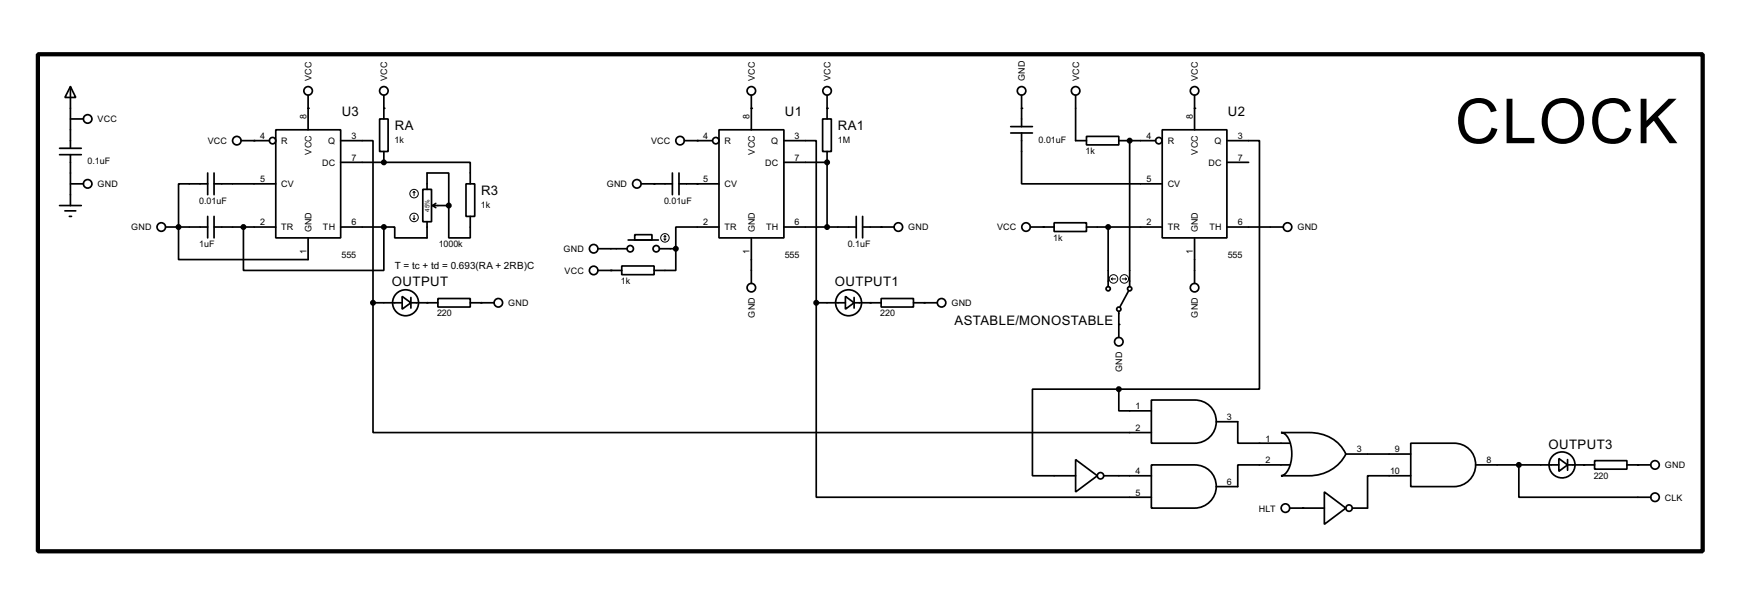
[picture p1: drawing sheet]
<svg xmlns="http://www.w3.org/2000/svg" width="409mm" height="142mm" viewBox="0 0 409 142" stroke-linecap="round" stroke-linejoin="round" font-family="sans-serif">
<g fill="none" stroke="#000" stroke-width=".4">
<path d="M14 34.9h5.1M14 36.4h5.1M16.6 20.4l1.2 2.5h-2.5zM16.6 20.4v14.5M16.6 36.4v11.9M16.6 28h3M56.7 33.1h6.6M64.8 30.5h15.3v25.4h-15.3zM72.4 22.4v8.1M80.1 33.1h7.6v38.1M80.1 38.2h10.1M89.2 28h2v7.6h-2z"/>
<path d="M90.2 38.2h20.3v5M90.2 22.4v5.6M90.2 35.6v2.6M160.8 33.1h6.6M169 30.5h15.2v25.4h-15.2zM176.6 22.4v8.1M184.2 33.1h7.6v38.1M184.2 38.2h10.2M193.3 28h2.1v7.6h-2.1zM194.4 22.4v5.6M194.4 35.6v17.8M237.5 29.8h5.1"/>
<path d="M237.5 31.3h5.1M240.1 31.3v11.9h33M240.1 22.4v7.4M252.8 22.4v10.7h2.5M255.3 32.1h7.6v2h-7.6zM262.9 33.1h8.7M265.5 33.1v34.3M273.1 30.5h15.2v25.4h-15.2zM280.7 22.4v8.1M288.3 33.1h7.7v58.4h-33.1M288.3 38.2h5.1M14 48.3h5.1"/>
<path d="M15.3 49.6h2.5M16.3 50.9h.5M16.6 43.2h3M38.9 53.4h9.9M48.8 43.2h-6.8v17.8h30.4v-5.1M48.8 40.7v5.1M48.8 50.9v5M50.3 53.4h14.5M50.3 43.2h14.5M50.3 40.7v5.1M50.3 50.9v5M57.2 53.4v10.2h33v-10.2"/>
<path d="M80.1 53.4h10.1M99.4 44.5h2v7.6h-2zM100.4 52.1v3.8h-7.6v-2.5h-2.6M100.4 44.5v-3.8h5.1v7.6M101.7 48.3h3.8M101.7 48.3l.7 .5M102.4 47.8l-.7 .5M105.5 48.3v7.6h5v-5M109.5 43.2h2.1v7.7h-2.1zM140.5 58.5h6.9M147.6 56.4h7.1M149.2 55.2h4v1.2h-4z"/>
<path d="M150.7 43.2h7.3M155 58.5h3.8M158 40.7v5.1M158.8 58.5v5.1h-5.1M159.6 43.2h9.4M159.6 40.7v5.1M169 53.4h-10.2v5.1M176.6 55.9v10.7M184.2 53.4h17M201.2 50.9v5M202.7 53.4h7.4M202.7 50.9v5"/>
<path d="M242.1 53.4h5.6M247.7 52.4h7.6v2h-7.6zM255.3 53.4h17.8M260.4 53.4v14M280.7 55.9v10.7M288.3 53.4h13.3M87.7 71.2v30.5h182.9M87.7 71.2h6.8M94.5 69.7l2.1 1.5-2.1 1.5zM96.6 71.2h6.3M96.6 69.9v2.5M102.9 70.2h7.6v2h-7.6z"/>
<path d="M110.5 71.2h5.6M140.5 63.6h5.6M146.1 62.5h7.6v2.1h-7.6zM191.8 71.2v45.7h78.8M191.8 71.2h6.9M198.7 69.7l2 1.5-2 1.5zM200.7 71.2h6.4M200.7 69.9v2.5M207.1 70.2h7.6v2h-7.6zM214.7 71.2h5.6M262.9 73.2v6.1M265.2 68.4l-2 3.8"/>
<path d="M262.9 91.5h-20.3v20.3h10.2M262.9 91.5v5.1h7.7M270.6 94h10.1a5.1 5.1 0 0 1 5.1 5.1 5.1 5.1 0 0 1-5.1 5.1h-10.1zM285.8 99.1h5.1v5.1h12.2M252.8 108l5.1 3.8-5.1 3.8zM259.4 111.8h11.2M270.6 109.3h10.1a5.1 5.1 0 0 1 5.1 5 5.1 5.1 0 0 1-5.1 5.1h-10.1zM301 101.7h6.6a9.1 9.1 0 0 1 8.7 5 9.5 9.5 0 0 1-8.7 5.1h-6.6a3.4 3.4 0 0 0 2.3-3.1 7.3 7.3 0 0 0-1.4-6.7zM303.1 109.3h-12.2v5.1h-5.1M303.1 119.4h8.1M311.2 115.6l5.1 3.8-5.1 3.8zM316.3 106.7h15.2"/>
<path d="M331.5 104.2h10.2a5.1 5.1 0 0 1 5.1 5.1 5.1 5.1 0 0 1-5.1 5.1h-10.2zM331.5 111.8h-10.1v7.6h-3.6M346.8 109.3h19.5M356.9 109.3v7.6h31M366.3 107.8l2.1 1.5-2.1 1.5zM368.4 109.3h6.3M368.4 108v2.5M374.7 108.3h7.6v2h-7.6zM382.3 109.3h5.6"/>
<circle cx="20.6" cy="28" r="1"/>
<circle cx="55.6" cy="33.1" r="1"/>
<circle cx="64" cy="33.1" r=".75"/>
<circle cx="72.4" cy="21.4" r="1"/>
<circle cx="90.2" cy="21.4" r="1"/>
<circle cx="159.8" cy="33.1" r="1"/>
<circle cx="168.2" cy="33.1" r=".75"/>
<circle cx="176.5" cy="21.4" r="1"/>
<circle cx="194.3" cy="21.4" r="1"/>
<circle cx="240" cy="21.4" r="1"/>
<circle cx="252.7" cy="21.4" r="1"/>
<circle cx="272.3" cy="33.1" r=".75"/>
<circle cx="280.7" cy="21.4" r="1"/>
<circle cx="20.6" cy="43.2" r="1"/>
<circle cx="37.9" cy="53.4" r="1"/>
<circle cx="139.5" cy="58.5" r="1"/>
<circle cx="148.1" cy="58.5" r=".75"/>
<circle cx="149.6" cy="43.2" r="1"/>
<circle cx="154.2" cy="58.5" r=".75"/>
<circle cx="211.1" cy="53.4" r="1"/>
<circle cx="241.1" cy="53.4" r="1"/>
<circle cx="302.5" cy="53.4" r="1"/>
<circle cx="95.3" cy="71.2" r="3.1"/>
<circle cx="117.1" cy="71.2" r="1"/>
<circle cx="139.5" cy="63.6" r="1"/>
<circle cx="176.5" cy="67.6" r="1"/>
<circle cx="199.4" cy="71.2" r="3.1"/>
<circle cx="221.2" cy="71.2" r="1"/>
<circle cx="260.4" cy="67.9" r=".5"/>
<circle cx="262.9" cy="72.7" r=".5"/>
<circle cx="265.4" cy="67.9" r=".5"/>
<circle cx="280.7" cy="67.6" r="1"/>
<circle cx="262.9" cy="80.3" r="1"/>
<circle cx="258.6" cy="111.8" r=".75"/>
<circle cx="302" cy="119.4" r="1"/>
<circle cx="317" cy="119.4" r=".75"/>
<circle cx="367" cy="109.3" r="3.1"/>
<circle cx="388.9" cy="116.9" r="1"/>
<circle cx="388.9" cy="109.3" r="1"/>
</g>
<g fill="#000">
<circle cx="59.7" cy="33.1" r=".2"/>
<circle cx="72.4" cy="25.5" r=".2"/>
<circle cx="90.2" cy="25.5" r=".2"/>
<circle cx="90.2" cy="38.2" r=".2"/>
<circle cx="163.9" cy="33.1" r=".2"/>
<circle cx="176.6" cy="25.5" r=".2"/>
<circle cx="194.4" cy="38.2" r=".2"/>
<circle cx="194.4" cy="25.5" r=".2"/>
<circle cx="240.1" cy="25.5" r=".2"/>
<circle cx="265.5" cy="33.1" r=".2"/>
<circle cx="280.7" cy="25.5" r=".2"/>
<circle cx="42" cy="53.4" r=".2"/>
<circle cx="105.5" cy="48.3" r=".2"/>
<circle cx="153.7" cy="43.2" r=".2"/>
<circle cx="163.9" cy="43.2" r=".2"/>
<circle cx="207.1" cy="53.4" r=".2"/>
<circle cx="245.2" cy="53.4" r=".2"/>
<circle cx="100.4" cy="71.2" r=".2"/>
<circle cx="113.1" cy="71.2" r=".2"/>
<circle cx="143.6" cy="63.6" r=".2"/>
<circle cx="204.5" cy="71.2" r=".2"/>
<circle cx="217.2" cy="71.2" r=".2"/>
<circle cx="262.9" cy="76.3" r=".2"/>
<circle cx="306.1" cy="119.4" r=".2"/>
<circle cx="372.2" cy="109.3" r=".2"/>
<circle cx="384.9" cy="109.3" r=".2"/>
</g>
<g fill="#000" stroke="#000" stroke-width=".4">
<circle cx="90.2" cy="38.2" r=".5"/>
<circle cx="194.3" cy="38.2" r=".5"/>
<circle cx="265.4" cy="33.1" r=".5"/>
<circle cx="41.9" cy="53.4" r=".5"/>
<circle cx="57.2" cy="53.4" r=".5"/>
<circle cx="90.2" cy="53.4" r=".5"/>
<circle cx="105.4" cy="48.3" r=".5"/>
<circle cx="158.8" cy="58.5" r=".5"/>
<circle cx="194.3" cy="53.4" r=".5"/>
<circle cx="260.4" cy="53.4" r=".5"/>
<circle cx="87.6" cy="71.2" r=".5"/>
<circle cx="191.8" cy="71.2" r=".5"/>
<circle cx="262.9" cy="91.5" r=".5"/>
<circle cx="356.9" cy="109.3" r=".5"/>
</g>
<g fill="none" stroke="#000" stroke-width=".23">
<path d="M97.1 51.4l.2 .2M97.3 45l-.2 .3M97.3 45l.3 .3M97.3 45v1M97.3 50.6v1M97.6 51.4l-.3 .2M156 56.2l.3 .2M156.3 55.4v1M156.3 55.4l-.3 .3M156.3 55.4l.2 .3M156.5 56.2l-.2 .2M261.2 65.6h1"/>
<path d="M261.2 65.6l.2 .2M261.4 65.3l-.2 .3M263.7 65.6h1M264.5 65.3l.2 .3M264.7 65.6l-.2 .2"/>
<circle cx="97.3" cy="45.5" r="1"/>
<circle cx="97.3" cy="51.1" r="1"/>
<circle cx="156.2" cy="55.9" r="1"/>
<circle cx="261.6" cy="65.6" r="1"/>
<circle cx="264.2" cy="65.6" r="1"/>
</g>
<path d="M8.9 12.8h391.2v116.8h-391.2z" fill="none" stroke="#000" stroke-width="1"/>
<text font-size="16.3" x="341.9" y="33.7">CLOCK</text>
<g font-size="3.5">
<text x="80.3" y="27.2">U3</text>
<text x="184.5" y="27.2">U1</text>
<text x="288.6" y="27.2">U2</text>
<text x="92.8" y="30.7">RA</text>
<text x="196.9" y="30.7">RA1</text>
<text x="113.1" y="45.9">R3</text>
<text x="92.1" y="67.3">OUTPUT</text>
<text x="196.2" y="67.3">OUTPUT1</text>
<text x="224.3" y="76.4">ASTABLE/MONOSTABLE</text>
<text x="363.9" y="105.4">OUTPUT3</text>
</g>
<text font-size="2.6" x="92.8" y="63.2">T = tc + td = 0.693(RA + 2RB)C</text>
<g font-size="2.4">
<text x="73.2" y="19.1" transform="rotate(-90 73.2 19.1)">VCC</text>
<text x="91" y="19.1" transform="rotate(-90 91 19.1)">VCC</text>
<text x="177.4" y="19.1" transform="rotate(-90 177.4 19.1)">VCC</text>
<text x="195.2" y="19.1" transform="rotate(-90 195.2 19.1)">VCC</text>
<text x="240.9" y="19.1" transform="rotate(-90 240.9 19.1)">GND</text>
<text x="253.6" y="19.1" transform="rotate(-90 253.6 19.1)">VCC</text>
<text x="281.5" y="19.1" transform="rotate(-90 281.5 19.1)">VCC</text>
<text x="22.9" y="28.8">VCC</text>
<text x="72" y="27.9" transform="rotate(-90 72 27.9)">8</text>
<text x="176.2" y="28" transform="rotate(-90 176.2 28)">8</text>
<text x="280.3" y="27.9" transform="rotate(-90 280.3 27.9)">8</text>
<text x="48.8" y="33.9">VCC</text>
<text x="61.1" y="32.6">4</text>
<text x="66.1" y="33.9">R</text>
<text x="77.1" y="33.9">Q</text>
<text x="82.6" y="32.6">3</text>
<text x="92.7" y="33.6">1k</text>
<text x="153" y="33.9">VCC</text>
<text x="165.3" y="32.6">4</text>
<text x="170.2" y="33.9">R</text>
<text x="181.2" y="33.9">Q</text>
<text x="186.7" y="32.6">3</text>
<text x="196.8" y="33.6">1M</text>
<text x="244.1" y="33.6">0.01uF</text>
<text x="269.4" y="32.6">4</text>
<text x="274.4" y="33.9">R</text>
<text x="285.4" y="33.9">Q</text>
<text x="290.9" y="32.6">3</text>
<text x="20.6" y="38.6">0.1uF</text>
<text x="73.2" y="36.3" transform="rotate(-90 73.2 36.3)">VCC</text>
<text x="75.7" y="39">DC</text>
<text x="82.6" y="37.7">7</text>
<text x="177.4" y="36.3" transform="rotate(-90 177.4 36.3)">VCC</text>
<text x="179.8" y="39">DC</text>
<text x="186.7" y="37.7">7</text>
<text x="255.1" y="36.3">1k</text>
<text x="281.5" y="36.3" transform="rotate(-90 281.5 36.3)">VCC</text>
<text x="284" y="39">DC</text>
<text x="290.9" y="37.7">7</text>
<text x="22.9" y="44">GND</text>
<text x="46.8" y="48">0.01uF</text>
<text x="61.1" y="42.8">5</text>
<text x="66.1" y="44">CV</text>
<text x="142.6" y="44">GND</text>
<text x="156.1" y="48">0.01uF</text>
<text x="165.3" y="42.8">5</text>
<text x="170.2" y="44">CV</text>
<text x="269.4" y="42.8">5</text>
<text x="274.4" y="44">CV</text>
<text x="61.1" y="53">2</text>
<text x="82.6" y="53">6</text>
<text x="113" y="48.8">1k</text>
<text x="165.3" y="53">2</text>
<text x="186.7" y="53">6</text>
<text x="269.4" y="53">2</text>
<text x="290.9" y="53">6</text>
<text x="30.8" y="54.2">GND</text>
<text x="46.8" y="58.1">1uF</text>
<text x="66.1" y="54.2">TR</text>
<text x="72" y="59.6" transform="rotate(-90 72 59.6)">1</text>
<text x="73.2" y="54.6" transform="rotate(-90 73.2 54.6)">GND</text>
<text x="75.9" y="54.2">TH</text>
<text x="103.1" y="58.1">1000k</text>
<text x="132.4" y="59.3">GND</text>
<text x="170.2" y="54.2">TR</text>
<text x="176.2" y="59.6" transform="rotate(-90 176.2 59.6)">1</text>
<text x="177.4" y="54.6" transform="rotate(-90 177.4 54.6)">GND</text>
<text x="180" y="54.2">TH</text>
<text x="199.2" y="58.1">0.1uF</text>
<text x="213.4" y="54.2">GND</text>
<text x="234.3" y="54.2">VCC</text>
<text x="247.5" y="56.6">1k</text>
<text x="274.4" y="54.2">TR</text>
<text x="280.3" y="59.6" transform="rotate(-90 280.3 59.6)">1</text>
<text x="281.5" y="54.6" transform="rotate(-90 281.5 54.6)">GND</text>
<text x="284.2" y="54.2">TH</text>
<text x="304.9" y="54.2">GND</text>
<text x="80.3" y="60.7">555</text>
<text x="132.7" y="64.4">VCC</text>
<text x="184.4" y="60.7">555</text>
<text x="288.5" y="60.7">555</text>
<text x="119.4" y="72">GND</text>
<text x="145.9" y="66.8">1k</text>
<text x="223.6" y="72">GND</text>
<text x="102.7" y="74.4">220</text>
<text x="177.4" y="74.7" transform="rotate(-90 177.4 74.7)">GND</text>
<text x="206.9" y="74.4">220</text>
<text x="281.5" y="74.7" transform="rotate(-90 281.5 74.7)">GND</text>
<text x="263.7" y="87.4" transform="rotate(-90 263.7 87.4)">GND</text>
<text x="266.9" y="96.2">1</text>
<text x="266.9" y="101.2">2</text>
<text x="288.3" y="98.7">3</text>
<text x="297.4" y="103.8">1</text>
<text x="318.8" y="106.3">3</text>
<text x="327.8" y="106.3">9</text>
<text x="266.9" y="111.4">4</text>
<text x="288.3" y="114">6</text>
<text x="297.4" y="108.9">2</text>
<text x="326.7" y="111.4">10</text>
<text x="349.3" y="108.9">8</text>
<text x="374.5" y="112.5">220</text>
<text x="391.2" y="110.1">GND</text>
<text x="266.9" y="116.5">5</text>
<text x="391.2" y="117.7">CLK</text>
<text x="295.8" y="120.2">HLT</text>
</g>
<text font-size="1.7" x="101" y="49.7" transform="rotate(-90 101 49.7)">45%</text>
</svg>
